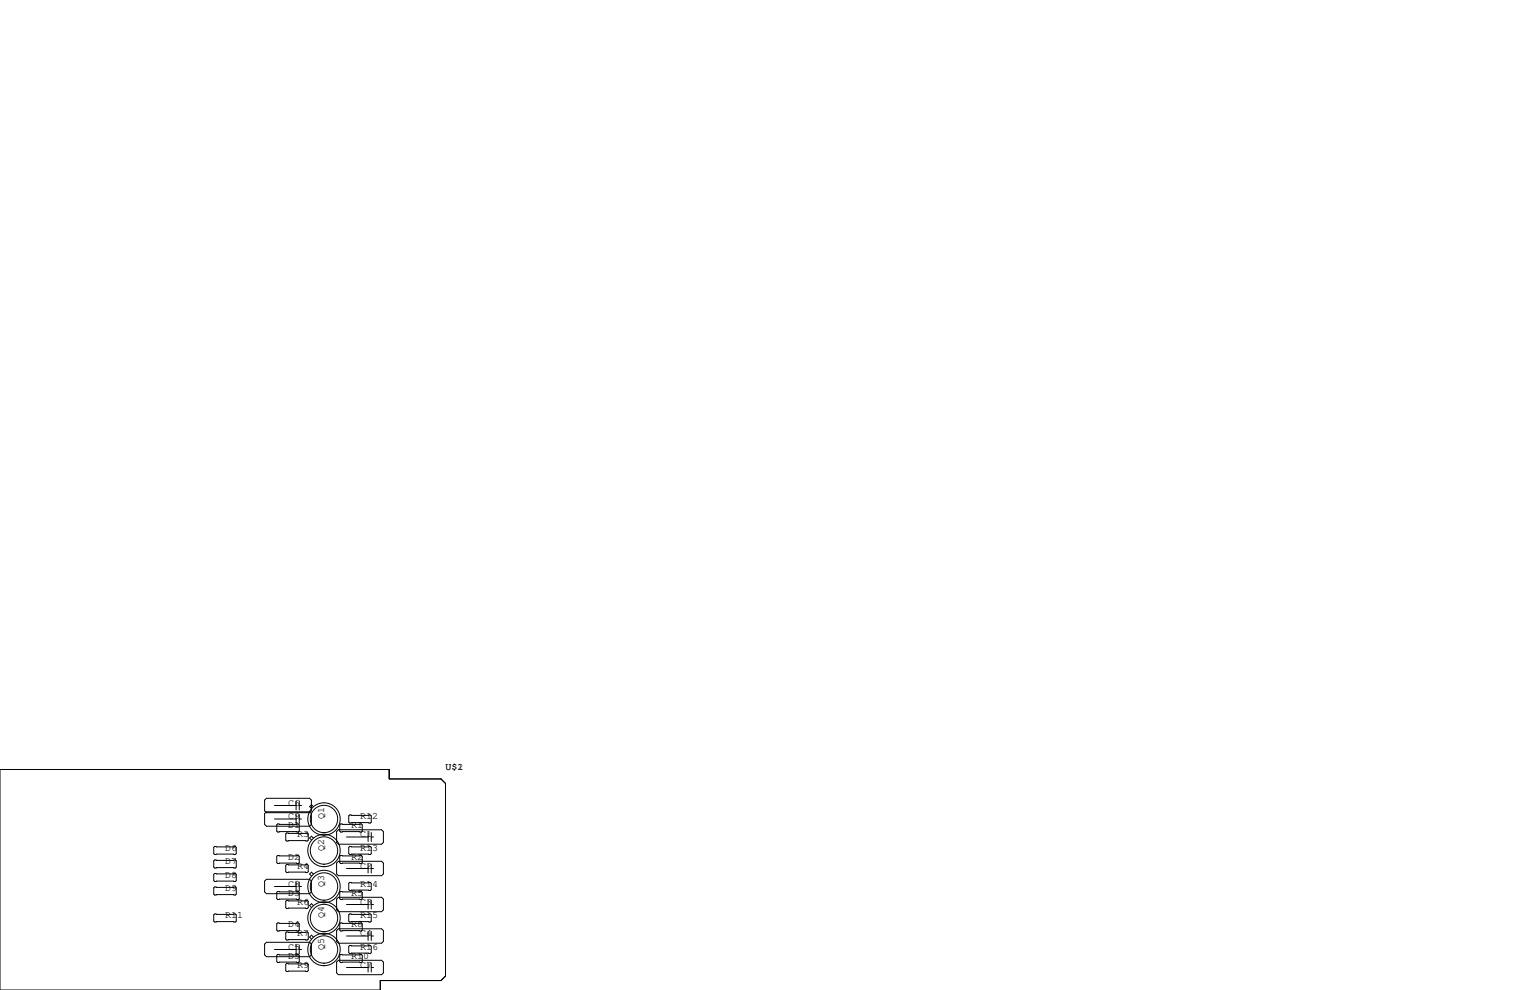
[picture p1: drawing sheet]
<svg xmlns="http://www.w3.org/2000/svg" width="432mm" height="279mm" viewBox="0 0 432 279" stroke-linecap="round" stroke-linejoin="round" font-family="sans-serif">
<g fill="none" stroke="#000" stroke-width=".28">
<path d="M0 217.2h109.9v2.6h14.6l1.2 1.3v54.4l-1.2 1.2h-17.2v2.7h-107.3zM60.6 238.9h5.8l.3 .2v1.8l-.3 .3h-5.8l-.3-.3v-1.8zM75.2 225.3h12.2l.5 .5v3.1l-.5 .5h-12.2l-.5-.5v-3.1zM75.2 229.1h12.2l.5 .5v3.1l-.5 .5h-12.2l-.5-.5v-3.1zM77.5 227.3h6.1M77.5 231.1h6.1M78.4 232.5h5.8l.3 .3v1.8l-.3 .2h-5.8l-.3-.2v-1.8zM80.9 235.1h5.8l.3 .2v1.8l-.3 .3h-5.8l-.3-.3v-1.8zM83.6 226.1v2.5M83.6 229.9v2.5M84.5 226.1v2.5M84.5 229.9v2.5"/>
<path d="M84.5 227.3h.6M84.5 231.1h.6M88.4 227.6l-.5-.5-.5 .5 .5 .6M88.4 236.5l-.5-.5-.5 .5 .5 .6M95.5 234.2h12.2l.5 .5v3l-.5 .6h-12.2l-.5-.6v-3zM96.1 232.5h5.9l.2 .3v1.8l-.2 .2h-5.9l-.2-.2v-1.8zM97.8 236.2h6.1M98.7 230h5.8l.3 .3v1.7l-.3 .3h-5.8l-.3-.3v-1.7zM98.7 238.9h5.8l.3 .2v1.8l-.3 .3h-5.8l-.3-.3v-1.8zM103.9 234.9v2.6M104.8 234.9v2.6M104.8 236.2h.6"/>
<path d="M60.3 250.6l.3-.3h5.8l.3 .3v1.7l-.3 .3h-5.8l-.3-.3zM60.3 258.2l.3-.3h5.8l.3 .3v1.8l-.3 .2h-5.8l-.3-.2zM60.3 246.8l.3-.3h5.8l.3 .3v1.7l-.3 .3h-5.8l-.3-.3zM60.6 242.7h5.8l.3 .3v1.7l-.3 .3h-5.8l-.3-.3v-1.7zM75.2 248.2h12.2l.5 .5v3l-.5 .5h-12.2l-.5-.5v-3zM77.5 250.2h6.1M78.1 251.8l.3-.2h5.8l.3 .2v1.8l-.3 .3h-5.8l-.3-.3zM78.4 241.4h5.8l.3 .3v1.8l-.3 .2h-5.8l-.3-.2v-1.8zM80.6 254.4l.3-.3h5.8l.3 .3v1.8l-.3 .2h-5.8l-.3-.2zM80.9 244h5.8l.3 .2v1.8l-.3 .3h-5.8l-.3-.3v-1.8zM83.6 248.9v2.6M84.5 248.9v2.6"/>
<path d="M84.5 250.2h.6M88.4 246.7l-.5-.5-.5 .5 .5 .5M88.4 255.6l-.5-.6-.5 .6 .5 .5M95.5 243.1h12.2l.5 .5v3l-.5 .5h-12.2l-.5-.5v-3zM95.5 253.2h12.2l.5 .5v3.1l-.5 .5h-12.2l-.5-.5v-3.1zM95.9 251.8l.2-.2h5.9l.2 .2v1.8l-.2 .3h-5.9l-.2-.3zM96.1 241.4h5.9l.2 .3v1.8l-.2 .2h-5.9l-.2-.2v-1.8zM97.8 245.1h6.1M97.8 255.3h6.1M98.4 249.3l.3-.3h5.8l.3 .3v1.8l-.3 .2h-5.8l-.3-.2zM98.4 258.2l.3-.3h5.8l.3 .3v1.8l-.3 .2h-5.8l-.3-.2zM103.9 243.8v2.6"/>
<path d="M103.9 254v2.5M104.8 243.8v2.6M104.8 254v2.5M104.8 245.1h.6M104.8 255.3h.6M75.2 265.9h12.2l.5 .5v3.1l-.5 .5h-12.2l-.5-.5v-3.1zM77.5 268h6.1M78.1 260.7l.3-.2h5.8l.3 .2v1.8l-.3 .3h-5.8l-.3-.3zM78.1 269.6l.3-.2h5.8l.3 .2v1.8l-.3 .3h-5.8l-.3-.3zM80.6 263.3l.3-.3h5.8l.3 .3v1.7l-.3 .3h-5.8l-.3-.3zM80.6 272.2l.3-.3h5.8l.3 .3v1.7l-.3 .3h-5.8l-.3-.3zM83.6 266.7v2.5"/>
<path d="M84.5 266.7v2.5M84.5 268h.6M88.4 264.5l-.5-.6-.5 .6 .5 .5M95.5 262.1h12.2l.5 .5v3.1l-.5 .5h-12.2l-.5-.5v-3.1zM95.5 271h12.2l.5 .5v3.1l-.5 .5h-12.2l-.5-.5v-3.1zM95.9 260.7l.2-.2h5.9l.2 .2v1.8l-.2 .3h-5.9l-.2-.3zM95.9 269.6l.2-.2h5.9l.2 .2v1.8l-.2 .3h-5.9l-.2-.3zM97.8 264.2h6.1M97.8 273h6.1M98.4 267.1l.3-.3h5.8l.3 .3v1.8l-.3 .2h-5.8l-.3-.2zM103.9 262.9v2.5M103.9 271.8v2.5"/>
<path d="M104.8 262.9v2.5M104.8 271.8v2.5M104.8 264.2h.6M104.8 273h.6"/>
<circle cx="91.4" cy="231.1" r="4.6"/>
<circle cx="91.4" cy="231.1" r="3.9"/>
<circle cx="91.4" cy="240" r="4.6"/>
<circle cx="91.4" cy="259.1" r="4.6"/>
<circle cx="91.4" cy="250.2" r="4.6"/>
<circle cx="91.4" cy="259.1" r="3.9"/>
<circle cx="91.4" cy="250.2" r="3.9"/>
<circle cx="91.4" cy="240" r="3.9"/>
<circle cx="91.4" cy="268" r="4.6"/>
<circle cx="91.4" cy="268" r="3.9"/>
</g>
<g font-size="2.8">
<text x="125.7" y="217.2">U$1</text>
<text x="129.1" y="217.2">2</text>
<text x="81.3" y="227.3">C6</text>
<text x="81.3" y="233.7">D1</text>
<text x="81.3" y="231.1">C9</text>
<text x="91.4" y="231.1" transform="rotate(-90 91.4 231.1)">Q1</text>
<text x="99.1" y="233.7">R1</text>
<text x="101.6" y="231.1">R12</text>
<text x="83.8" y="236.2">R3</text>
<text x="101.6" y="236.2">C1</text>
<text x="63.5" y="240">D6</text>
<text x="63.5" y="243.8">D7</text>
<text x="81.3" y="242.6">D2</text>
<text x="83.8" y="245.1">R4</text>
<text x="91.4" y="240" transform="rotate(-90 91.4 240)">Q2</text>
<text x="99.1" y="242.6">R2</text>
<text x="101.6" y="245.1">C2</text>
<text x="101.6" y="240">R13</text>
<text x="63.5" y="247.6">D8</text>
<text x="63.5" y="251.5">D9</text>
<text x="81.3" y="250.2">C8</text>
<text x="91.4" y="250.2" transform="rotate(-90 91.4 250.2)">Q3</text>
<text x="101.6" y="250.2">R14</text>
<text x="81.3" y="252.7">D3</text>
<text x="83.8" y="255.3">R6</text>
<text x="99.1" y="252.7">R5</text>
<text x="101.6" y="255.3">C3</text>
<text x="63.5" y="259.1">R11</text>
<text x="81.3" y="261.6">D4</text>
<text x="91.4" y="259.1" transform="rotate(-90 91.4 259.1)">Q4</text>
<text x="99.1" y="261.6">R8</text>
<text x="101.6" y="259.1">R15</text>
<text x="81.3" y="268">C5</text>
<text x="83.8" y="264.2">R7</text>
<text x="91.4" y="268" transform="rotate(-90 91.4 268)">Q5</text>
<text x="101.6" y="264.2">C4</text>
<text x="101.6" y="268">R16</text>
<text x="81.3" y="270.5">D5</text>
<text x="83.8" y="273">R9</text>
<text x="99.1" y="270.5">R10</text>
<text x="101.6" y="273">C7</text>
</g>
</svg>
